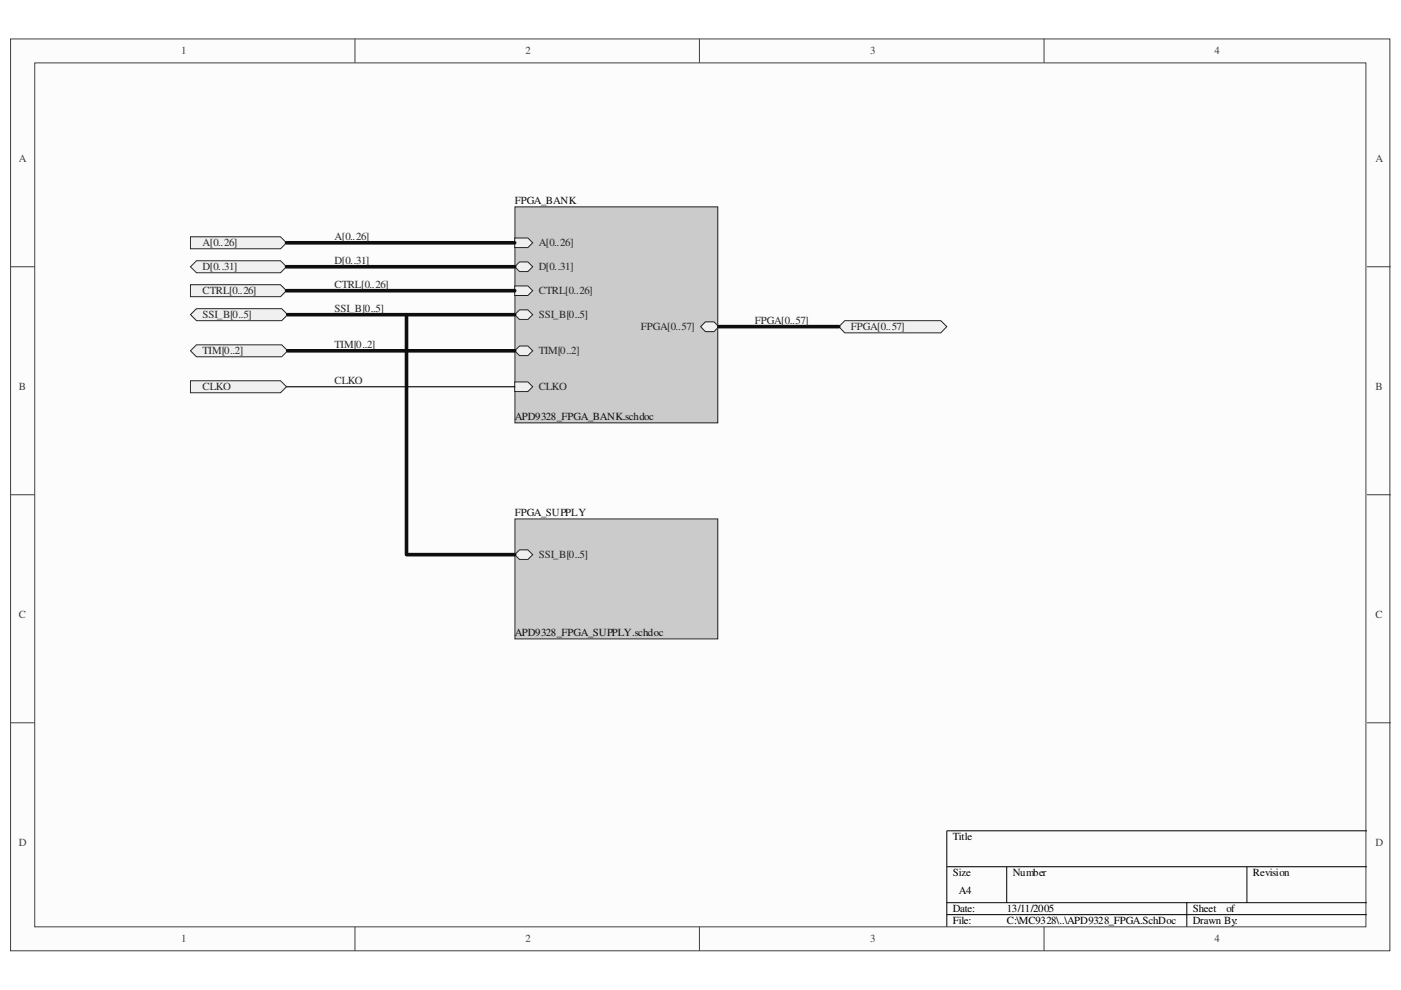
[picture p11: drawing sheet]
<svg xmlns="http://www.w3.org/2000/svg" width="297mm" height="210mm" viewBox="0 0 297 210" stroke-linecap="round" stroke-linejoin="round" font-family="sans-serif">
<path d="M2.3 8.3h292.4v193.3h-292.4z" fill="#fcfcfc"/>
<path d="M2.2 8.3h292.5v193.3h-292.5z" fill="none" stroke="#3f3f3f" stroke-width=".21"/>
<path d="M7.4 13.4h282.2v183.1h-282.2z" fill="#fcfcfc"/>
<g fill="none" stroke="#3f3f3f" stroke-width=".21">
<path d="M7.4 13.3h282.2v183.2h-282.2zM75.3 8.2v5.1M148.3 8.2v5.1M221.4 8.2v5.1M2.2 56.6h5.1M289.8 56.6h5.1M2.2 104.9h5.1M289.8 104.9h5.1M2.2 153.2h5.1M289.8 153.2h5.1M75.3 196.5v5.1M148.3 196.5v5.1"/>
<path d="M221.4 196.5v5.1"/>
</g>
<path d="M289.8 176.1h-89.1v20.4M200.7 183.8h89.1M200.7 191.4h89.1M200.7 193.9h89.1M213.4 183.8v7.6M251.6 191.4v5.1M264.4 183.8v7.6" fill="none" stroke="#000" stroke-width=".21"/>
<path d="M109.2 43.9h43v45.8h-43z" fill="#cbcbcb"/>
<path d="M109.2 43.9h43v45.8h-43z" fill="none" stroke="#252525" stroke-width=".21"/>
<path d="M109.1 50.5h2.8l1 1-1 1h-2.8z" fill-rule="evenodd" fill="#f0f0f0"/>
<path d="M109.1 50.5h2.8l1 1-1 1h-2.8z" fill="none" stroke="#252525" stroke-width=".21"/>
<path d="M109.1 56.6l1-1.1h1.8l1 1.1-1 1h-1.8z" fill-rule="evenodd" fill="#f0f0f0"/>
<path d="M109.1 56.6l1-1.1h1.8l1 1.1-1 1h-1.8z" fill="none" stroke="#252525" stroke-width=".21"/>
<path d="M109.1 60.6h2.8l1 1-1 1.1h-2.8z" fill-rule="evenodd" fill="#f0f0f0"/>
<path d="M109.1 60.6h2.8l1 1-1 1.1h-2.8z" fill="none" stroke="#252525" stroke-width=".21"/>
<path d="M109.1 81h2.8l1 1-1 1h-2.8z" fill-rule="evenodd" fill="#f0f0f0"/>
<path d="M109.1 81h2.8l1 1-1 1h-2.8z" fill="none" stroke="#252525" stroke-width=".21"/>
<path d="M148.5 69.3l1.1-1.1h1.8l1 1.1-1 1h-1.8z" fill-rule="evenodd" fill="#f0f0f0"/>
<path d="M148.5 69.3l1.1-1.1h1.8l1 1.1-1 1h-1.8z" fill="none" stroke="#252525" stroke-width=".21"/>
<path d="M109.1 66.7l1-1h1.8l1 1-1 1h-1.8z" fill-rule="evenodd" fill="#f0f0f0"/>
<path d="M109.1 66.7l1-1h1.8l1 1-1 1h-1.8z" fill="none" stroke="#252525" stroke-width=".21"/>
<path d="M109.1 74.4l1-1h1.8l1 1-1 1h-1.8z" fill-rule="evenodd" fill="#f0f0f0"/>
<path d="M109.1 74.4l1-1h1.8l1 1-1 1h-1.8z" fill="none" stroke="#252525" stroke-width=".21"/>
<path d="M109.2 110.1h43v25.4h-43z" fill="#cbcbcb"/>
<path d="M109.2 110h43v25.5h-43z" fill="none" stroke="#252525" stroke-width=".21"/>
<path d="M109.1 117.6l1-1h1.8l1 1-1 1h-1.8z" fill-rule="evenodd" fill="#f0f0f0"/>
<path d="M109.1 117.6l1-1h1.8l1 1-1 1h-1.8z" fill="none" stroke="#252525" stroke-width=".21"/>
<path d="M40.4 50.2h19.1l1.2 1.3-1.2 1.2h-19.1z" fill-rule="evenodd" fill="#f0f0f0"/>
<path d="M40.4 50.2h19.1l1.2 1.3-1.2 1.2h-19.1z" fill="none" stroke="#252525" stroke-width=".21"/>
<path d="M40.4 56.6l1.3-1.3h17.8l1.2 1.3-1.2 1.2h-17.8z" fill-rule="evenodd" fill="#f0f0f0"/>
<path d="M40.4 56.6l1.3-1.3h17.8l1.2 1.3-1.2 1.2h-17.8z" fill="none" stroke="#252525" stroke-width=".21"/>
<path d="M40.4 60.4h19.1l1.2 1.2-1.2 1.3h-19.1z" fill-rule="evenodd" fill="#f0f0f0"/>
<path d="M40.4 60.4h19.1l1.2 1.2-1.2 1.3h-19.1z" fill="none" stroke="#252525" stroke-width=".21"/>
<path d="M177.8 69.3l1.3-1.3h20.4l1.2 1.3-1.2 1.3h-20.4z" fill-rule="evenodd" fill="#f0f0f0"/>
<path d="M177.8 69.3l1.3-1.3h20.4l1.2 1.3-1.2 1.3h-20.4z" fill="none" stroke="#252525" stroke-width=".21"/>
<path d="M40.4 80.7h19.1l1.2 1.3-1.2 1.3h-19.1z" fill-rule="evenodd" fill="#f0f0f0"/>
<path d="M40.4 80.7h19.1l1.2 1.3-1.2 1.3h-19.1z" fill="none" stroke="#252525" stroke-width=".21"/>
<path d="M60.7 51.5h48.4M60.7 56.6h48.4M60.7 61.6h48.4M152.4 69.3h25.4" fill="none" stroke="#0e0e0e" stroke-width=".76"/>
<path d="M40.4 66.7l1.3-1.3h18l1.3 1.3-1.3 1.3h-18z" fill-rule="evenodd" fill="#f0f0f0"/>
<path d="M40.4 66.7l1.3-1.3h18l1.3 1.3-1.3 1.3h-18z" fill="none" stroke="#252525" stroke-width=".21"/>
<path d="M61 66.7h48.1M86.2 66.7v50.9h22.9" fill="none" stroke="#0e0e0e" stroke-width=".76"/>
<path d="M60.7 82h48.4" fill="none" stroke="#0e0e0e" stroke-width=".25"/>
<path d="M40.4 74.4l1.3-1.3h18l1.3 1.3-1.3 1.2h-18z" fill-rule="evenodd" fill="#f0f0f0"/>
<path d="M40.4 74.4l1.3-1.3h18l1.3 1.3-1.3 1.2h-18z" fill="none" stroke="#252525" stroke-width=".21"/>
<path d="M61 74.4h48.1" fill="none" stroke="#0e0e0e" stroke-width=".76"/>
<g font-size="2.3" fill="#3f3f3f">
<text x="38.4" y="11.5">1</text>
<text x="111.4" y="11.5">2</text>
<text x="184.5" y="11.5">3</text>
<text x="257.5" y="11.5">4</text>
<text x="4" y="34.4">A</text>
<text x="291.6" y="34.4">A</text>
<text x="4" y="82.7">B</text>
<text x="291.6" y="82.7">B</text>
<text x="4" y="131.1">C</text>
<text x="291.6" y="131.1">C</text>
<text x="4" y="179.4">D</text>
<text x="291.6" y="179.4">D</text>
<text x="38.4" y="199.8">1</text>
<text x="111.4" y="199.8">2</text>
<text x="184.5" y="199.8">3</text>
<text x="257.5" y="199.8">4</text>
</g>
<g font-size="2.3" fill="#0e0e0e">
<text x="109.1" y="43.3">FPGA_BANK</text>
<text x="109.1" y="89.1">APD9328_FPGA_BANK.schdoc</text>
<text x="109.1" y="109.4">FPGA_SUPPLY</text>
<text x="109.1" y="134.9">APD9328_FPGA_SUPPLY.schdoc</text>
</g>
<g font-size="2.3" fill="#252525">
<text x="43" y="52.2">A[0..26]</text>
<text x="70.9" y="50.9">A[0..26]</text>
<text x="114.2" y="52.2">A[0..26]</text>
<text x="43" y="57.3">D[0..31]</text>
<text x="70.9" y="56">D[0..31]</text>
<text x="114.2" y="57.3">D[0..31]</text>
<text x="43" y="62.4">CTRL[0..26]</text>
<text x="70.9" y="61.1">CTRL[0..26]</text>
<text x="114.2" y="62.4">CTRL[0..26]</text>
<text x="43" y="67.5">SSI_B[0..5]</text>
<text x="70.9" y="66.2">SSI_B[0..5]</text>
<text x="114.2" y="67.5">SSI_B[0..5]</text>
<text x="135.8" y="70">FPGA[0..57]</text>
<text x="160" y="68.7">FPGA[0..57]</text>
<text x="180.4" y="70">FPGA[0..57]</text>
<text x="43" y="75.1">TIM[0..2]</text>
<text x="70.9" y="73.8">TIM[0..2]</text>
<text x="114.2" y="75.1">TIM[0..2]</text>
<text x="43" y="82.7">CLKO</text>
<text x="70.9" y="81.4">CLKO</text>
<text x="114.2" y="82.7">CLKO</text>
<text x="114.2" y="118.4">SSI_B[0..5]</text>
</g>
<g font-size="2.3">
<text x="202" y="178.1">Title</text>
<text x="202" y="185.8">Size</text>
<text x="214.8" y="185.8">Number</text>
<text x="265.6" y="185.8">Revision</text>
<text x="203.3" y="189.6">A4</text>
<text x="202" y="196">File:</text>
<text x="202" y="193.4">Date:</text>
<text x="213.5" y="196">C:\MC9328\..\APD9328_FPGA.SchDoc</text>
<text x="213.5" y="193.4">13/11/2005</text>
<text x="252.9" y="193.4">Sheet</text>
<text x="252.9" y="196">Drawn By:</text>
<text x="260.1" y="193.4">of</text>
</g>
</svg>
